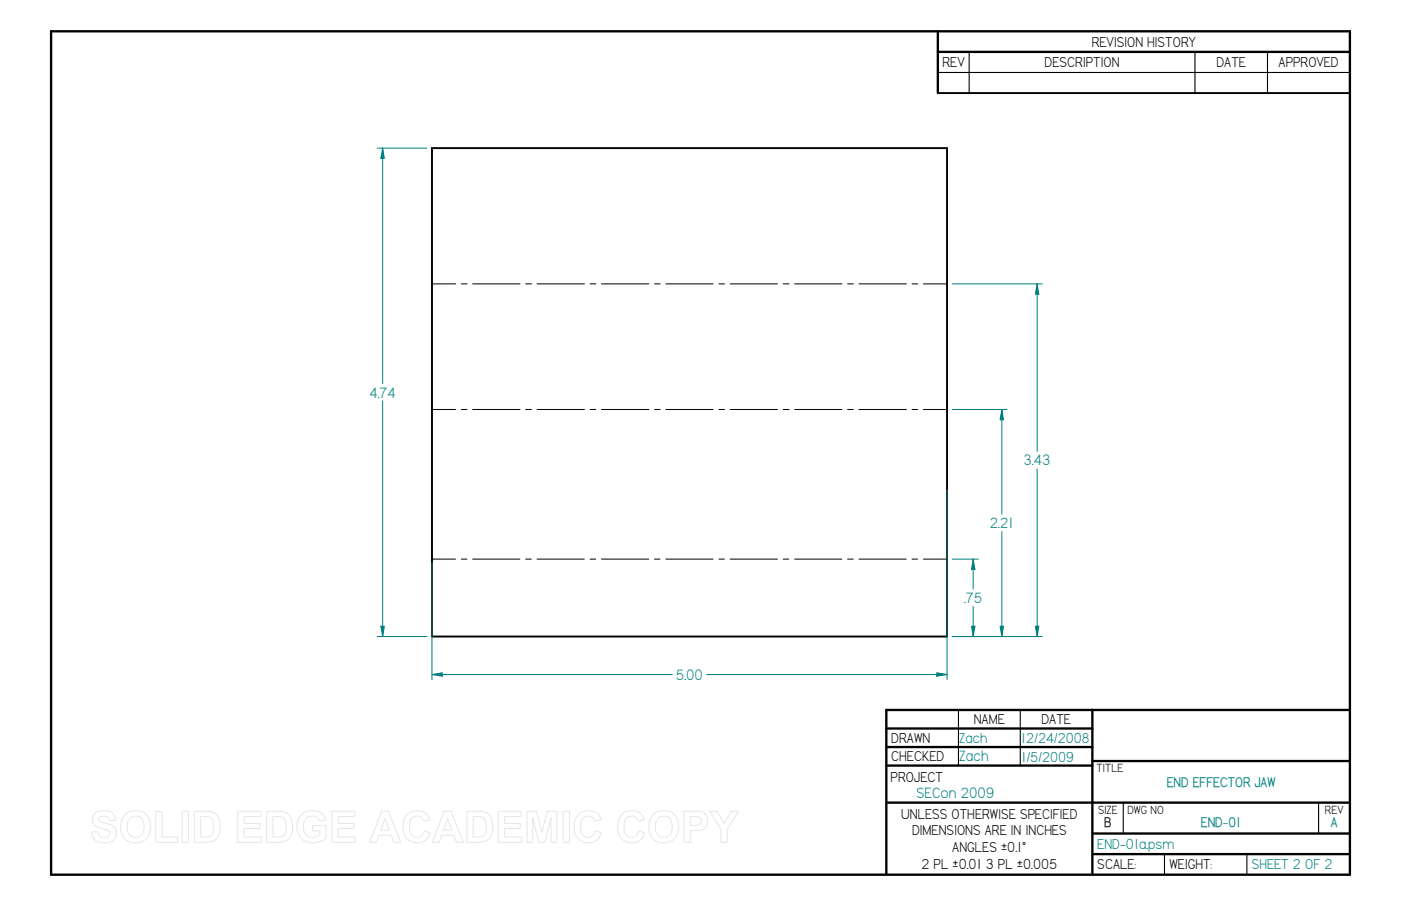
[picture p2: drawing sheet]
<svg xmlns="http://www.w3.org/2000/svg" width="432mm" height="279mm" viewBox="0 0 432 279" stroke-linecap="round" stroke-linejoin="round" font-family="sans-serif">
<g fill="none" stroke="#000" stroke-width=".72">
<path d="M15.7 9.7l400.4-.1v260.1h-400.4zM289.1 9.7v19M289.1 16h127M273.2 218.9v50.8M273.2 218.9h142.9M336.7 218.9v50.8M273.2 224.7h63.5M273.2 230.4h63.5M273.2 236.1h63.5M336.7 234.7h79.4M273.2 247.5h142.9M336.7 257h79.4"/>
<path d="M336.7 263.4h79.4"/>
</g>
<path d="M298.7 16v12.7M368.3 16v12.7M390.7 16v12.7M289.1 22.4h127M295.4 218.9v17.2M314.5 218.9v17.2M346.2 247.6v9.4M406.4 247.6v9.4M358.9 263.4v6.3M384.3 263.4v6.3" fill="none" stroke="#000" stroke-width=".34"/>
<path d="M289.1 28.7h127M133.1 45.7h158.8M291.9 45.6v150.7h-158.8v-150.6" fill="none" stroke="#000" stroke-width=".59"/>
<g fill="none" stroke="#000" stroke-width=".31">
<path d="M133.1 87.5h7.3M142.2 87.5h1.7M145.7 87.5h14.6M162 87.5h1.8M165.5 87.5h14.6M181.9 87.5h1.7M185.4 87.5h14.6M201.7 87.5h1.8M205.2 87.5h14.6M221.6 87.5h1.7M225 87.5h14.6M241.4 87.5h1.8"/>
<path d="M244.9 87.5h14.6M261.2 87.5h1.8M264.8 87.5h14.6M281.1 87.5h1.7M284.6 87.5h7.3M133.1 126.3h7.3M142.2 126.3h1.7M145.7 126.3h14.6M162 126.3h1.8M165.5 126.3h14.6M181.9 126.3h1.7M185.4 126.3h14.6"/>
<path d="M201.7 126.3h1.8M205.2 126.3h14.6M221.6 126.3h1.7M225 126.3h14.6M241.4 126.3h1.8M244.9 126.3h14.6M261.2 126.3h1.8M264.8 126.3h14.6M281.1 126.3h1.7M284.6 126.3h7.3M133.1 172.4h7.3M142.2 172.4h1.7"/>
<path d="M145.7 172.4h14.5M162 172.4h1.7M165.5 172.4h14.6M181.9 172.4h1.7M185.4 172.4h14.5M201.7 172.4h1.7M205.2 172.4h14.6M221.6 172.4h1.7M225 172.4h14.6M241.4 172.4h1.7M244.9 172.4h14.6M261.2 172.4h1.8"/>
<path d="M264.8 172.4h14.5M281.1 172.4h1.7M284.6 172.4h7.3"/>
</g>
<path d="M117.4 193.1h1l-.5 3.2z" fill="none" stroke="#008080" stroke-width=".31"/>
<path d="M117.4 193.1h1l-.5 3.2z" fill="#008080"/>
<path d="M117.9 45.7l.5 3.2h-1z" fill="none" stroke="#008080" stroke-width=".31"/>
<path d="M117.9 45.7l.5 3.2h-1z" fill="#008080"/>
<path d="M116.3 45.7h15.3M117.9 45.6v72.7M117.9 123.7v72.6M116.3 196.3h15.3M133.1 208l3.2-.5v1z" fill="none" stroke="#008080" stroke-width=".31"/>
<path d="M133.1 208l3.2-.5v1z" fill="#008080"/>
<path d="M288.7 207.5l3.2 .5-3.2 .5z" fill="none" stroke="#008080" stroke-width=".31"/>
<path d="M288.7 207.5l3.2 .5-3.2 .5z" fill="#008080"/>
<path d="M291.9 151v58.6M133.1 173.6v36M299.4 193.1h1.1l-.6 3.2zM133.1 208h74.1M217.8 208h74.1" fill="none" stroke="#008080" stroke-width=".31"/>
<path d="M299.4 193.1h1.1l-.6 3.2z" fill="#008080"/>
<path d="M299.9 172.4l.6 3.2h-1.1z" fill="none" stroke="#008080" stroke-width=".31"/>
<path d="M299.9 172.4l.6 3.2h-1.1z" fill="#008080"/>
<path d="M293.5 172.4h8M299.9 172.4v9.3M293.5 196.3h8M299.9 187v9.3M308.2 193.1h1.1l-.5 3.2z" fill="none" stroke="#008080" stroke-width=".31"/>
<path d="M308.2 193.1h1.1l-.5 3.2z" fill="#008080"/>
<path d="M308.8 126.3l.5 3.2h-1.1z" fill="none" stroke="#008080" stroke-width=".31"/>
<path d="M308.8 126.3l.5 3.2h-1.1z" fill="#008080"/>
<path d="M293.5 126.3h16.8M308.8 126.2v32.4M308.8 164v32.3M293.5 196.3h16.8M319.1 193.1h1.1l-.5 3.2z" fill="none" stroke="#008080" stroke-width=".31"/>
<path d="M319.1 193.1h1.1l-.5 3.2z" fill="#008080"/>
<path d="M319.7 87.5l.5 3.2h-1.1z" fill="none" stroke="#008080" stroke-width=".31"/>
<path d="M319.7 87.5l.5 3.2h-1.1z" fill="#008080"/>
<path d="M293.5 87.5h27.7M319.7 87.5v51.7M319.7 144.6v51.7M293.5 196.3h27.7" fill="none" stroke="#008080" stroke-width=".31"/>
<g fill="none" stroke="#e6e6e6" stroke-width=".31">
<path d="M29.1 251a4.6 4.6 0 0 1 6 .2l.6 1.8-2 .1a1.81 1.81 0 0 0-1.5-1.5 1.81 1.81 0 0 0-1.8 1 2 2 0 0 0 2 1.2 3.6 3.6 0 0 1 3.5 2.7 3.1 3.1 0 0 1-3.8 3.4 3.4 3.4 0 0 1-3.9-3.3l1.8-.1a2.1 2.1 0 0 0 1.8 1.8 2.1 2.1 0 0 0 2.2-1.3 1.81 1.81 0 0 0-1.9-1.3 3.5 3.5 0 0 1-3.6-3l.2-1.1zM38.5 251.2a4.8 4.8 0 0 1 5.8-.5 4.8 4.8 0 0 1 2.1 5.4 4.7 4.7 0 0 1-5.5 3.8 4.7 4.7 0 0 1-3.7-5.6l.4-1.7zM39.9 252.5a2.56 2.56 0 0 1 2.8-.7 2.56 2.56 0 0 1 1.7 2.4 3.1 3.1 0 0 1-2 4 2.71 2.71 0 0 1-3.2-3.3 3.5 3.5 0 0 1 .7-2.4zM48 250.3h2v7.8h4.8v1.7h-6.8zM56.1 250.2h2v9.6h-2zM59.9 250.2h4.1a3.8 3.8 0 0 1 3.9 4.2 4.4 4.4 0 0 1-3 5.2l-5 .2zM61.8 251.8h1.9a2.51 2.51 0 0 1 2.2 3.2 3.2 3.2 0 0 1-1 2.9l-3.1 .2zM73.3 250.2h7.1v1.6h-5.2v2.1h4.9v1.6h-4.9v2.6h5.4v1.7h-7.3zM82.2 250.2h4.1a3.8 3.8 0 0 1 3.9 4.2 4.4 4.4 0 0 1-3 5.2l-5 .2zM84.2 251.8h1.8a2.51 2.51 0 0 1 2.2 3.2 3.2 3.2 0 0 1-1 2.9l-3 .2zM92.9 251.2a5.1 5.1 0 0 1 6.7 0l.8 1.7-1.9 .3a2.65 2.65 0 0 0-3.2-1.4 2.65 2.65 0 0 0-1.8 3 2.95 2.95 0 0 0 1.6 3.2 2.95 2.95 0 0 0 3.5-.6v-1.2h-2.3v-1.6h4.2v3.8a5.8 5.8 0 0 1-8.1-.4 5.5 5.5 0 0 1 .5-6.8zM102.3 250.2h7.1v1.6h-5.2v2.1h4.9v1.6h-4.9v2.6h5.4v1.7h-7.3z"/>
<path d="M117.6 250.2h2.1l3.8 9.6h-2.1l-.8-2.2h-3.8l-.8 2.2h-2zM118.7 252.4l1.3 3.6h-2.6zM125.4 251.3a4.1 4.1 0 0 1 7.1 1.5l-1.9 .5a2.22 2.22 0 0 0-2.6-1.6 2.22 2.22 0 0 0-1.8 2.4v.8a2.6 2.6 0 0 0 2.7 3.3l1.3-.7 .6-1.3 1.8 .6a4.3 4.3 0 0 1-5 3 4.3 4.3 0 0 1-3.4-4.7 5 5 0 0 1 1.2-3.8zM136.9 250.2h2.1l3.8 9.6h-2.1l-.8-2.2h-3.8l-.8 2.2h-2zM138 252.4l1.3 3.6h-2.6zM143.9 250.2h4.1a3.8 3.8 0 0 1 3.8 4.2 4.4 4.4 0 0 1-3 5.2l-4.9 .2zM145.8 251.8h1.9a2.51 2.51 0 0 1 2.2 3.2 3.2 3.2 0 0 1-1.1 2.9l-3 .2zM153.5 250.2h7.2v1.6h-5.2v2.1h4.8v1.6h-4.8v2.6h5.3v1.7h-7.3zM162.4 250.2h2.9l1.7 6.5 1.7-6.5h2.9v9.6h-1.8v-7.6l-1.9 7.6h-1.8l-1.9-7.6v7.6h-1.8zM173.6 250.2h1.9v9.6h-1.9zM178.2 251.3a4.1 4.1 0 0 1 7.1 1.5l-2 .5a2.22 2.22 0 0 0-2.5-1.6 2.22 2.22 0 0 0-1.8 2.4l-.1 .8a2.6 2.6 0 0 0 2.8 3.3l1.3-.7 .5-1.3 1.8 .6a4.3 4.3 0 0 1-5 3 4.3 4.3 0 0 1-3.3-4.7 5 5 0 0 1 1.2-3.8zM191.6 251.3a4.1 4.1 0 0 1 7 1.5l-1.9 .5a2.22 2.22 0 0 0-2.5-1.6 2.22 2.22 0 0 0-1.8 2.4l-.1 .8a2.6 2.6 0 0 0 2.8 3.3l1.2-.7 .6-1.3 1.8 .6a4.3 4.3 0 0 1-5 3 4.3 4.3 0 0 1-3.4-4.7 5 5 0 0 1 1.3-3.8z"/>
<path d="M201.3 251.2a4.8 4.8 0 0 1 5.7-.5 4.8 4.8 0 0 1 2.1 5.4 4.7 4.7 0 0 1-5.5 3.8 4.7 4.7 0 0 1-3.6-5.6l.4-1.7zM202.7 252.5a2.56 2.56 0 0 1 2.8-.7 2.56 2.56 0 0 1 1.6 2.4 3.1 3.1 0 0 1-2 4 2.71 2.71 0 0 1-3.1-3.3 3.5 3.5 0 0 1 .7-2.4zM210.8 250.2h4.5a2.99 2.99 0 0 1 2.8 3.4 2.99 2.99 0 0 1-3.5 2.5l-1.9 .1v3.6h-1.9zM212.7 251.8h2.1a1.39 1.39 0 0 1 1.3 1.7 1.39 1.39 0 0 1-1.8 1l-1.6 .1zM218.7 250.2h2.3l2.2 3.7 2.2-3.7h2.2l-3.4 5.5v4.1h-2v-4.1z"/>
</g>
<g font-size="5.2" fill="#008080">
<text x="113.8" y="122.6">4.74</text>
<text x="315.5" y="143.5">3.43</text>
<text x="305.1" y="162.9">2.21</text>
<text x="297.1" y="186">.75</text>
<text x="208.3" y="209.6">5.00</text>
<text x="295.7" y="234.7">Zach</text>
<text x="282.5" y="246.1">SECon 2009</text>
</g>
<g font-size="5">
<text x="336.5" y="14.4">REVISION HISTORY</text>
<text x="290.4" y="20.7">REV</text>
<text x="321.9" y="20.7">DESCRIPTION</text>
<text x="374.9" y="20.7">DATE</text>
<text x="394.1" y="20.7">APPROVED</text>
<text x="300.1" y="223.4">NAME</text>
<text x="321" y="223.4">DATE</text>
<text x="274.7" y="229.1">DRAWN</text>
<text x="274.7" y="234.8">CHECKED</text>
<text x="274.5" y="241.2">PROJECT</text>
<text x="277.7" y="252.6">UNLESS OTHERWISE SPECIFIED</text>
<text x="281.1" y="257.6">DIMENSIONS ARE IN INCHES</text>
<text x="293.5" y="262.8">ANGLES ±0.1°</text>
<text x="284" y="267.8">2 PL ±0.01 3 PL ±0.005</text>
<text x="338.2" y="268.1">SCALE:</text>
<text x="360.4" y="268.1">WEIGHT:</text>
</g>
<g font-size="5" fill="#008080">
<text x="295.7" y="229">Zach</text>
<text x="314.7" y="229.1">12/24/2008</text>
<text x="314.9" y="234.9">1/5/2009</text>
<text x="338.2" y="261.7">END-01a.psm</text>
<text x="385.8" y="268.1">SHEET 2 OF 2</text>
</g>
<g font-size="4.8" fill="#008080">
<text x="359.6" y="242.7">END EFFECTOR JAW</text>
<text x="370.1" y="255.1">END-01</text>
<text x="410.2" y="255.1">A</text>
</g>
<text font-size="4.8" x="340.3" y="255.1">B</text>
<g font-size="4.1">
<text x="337.9" y="238.1">TITLE</text>
<text x="338.4" y="251">SIZE</text>
<text x="347.5" y="251">DWG NO</text>
<text x="408.3" y="251">REV</text>
</g>
</svg>
